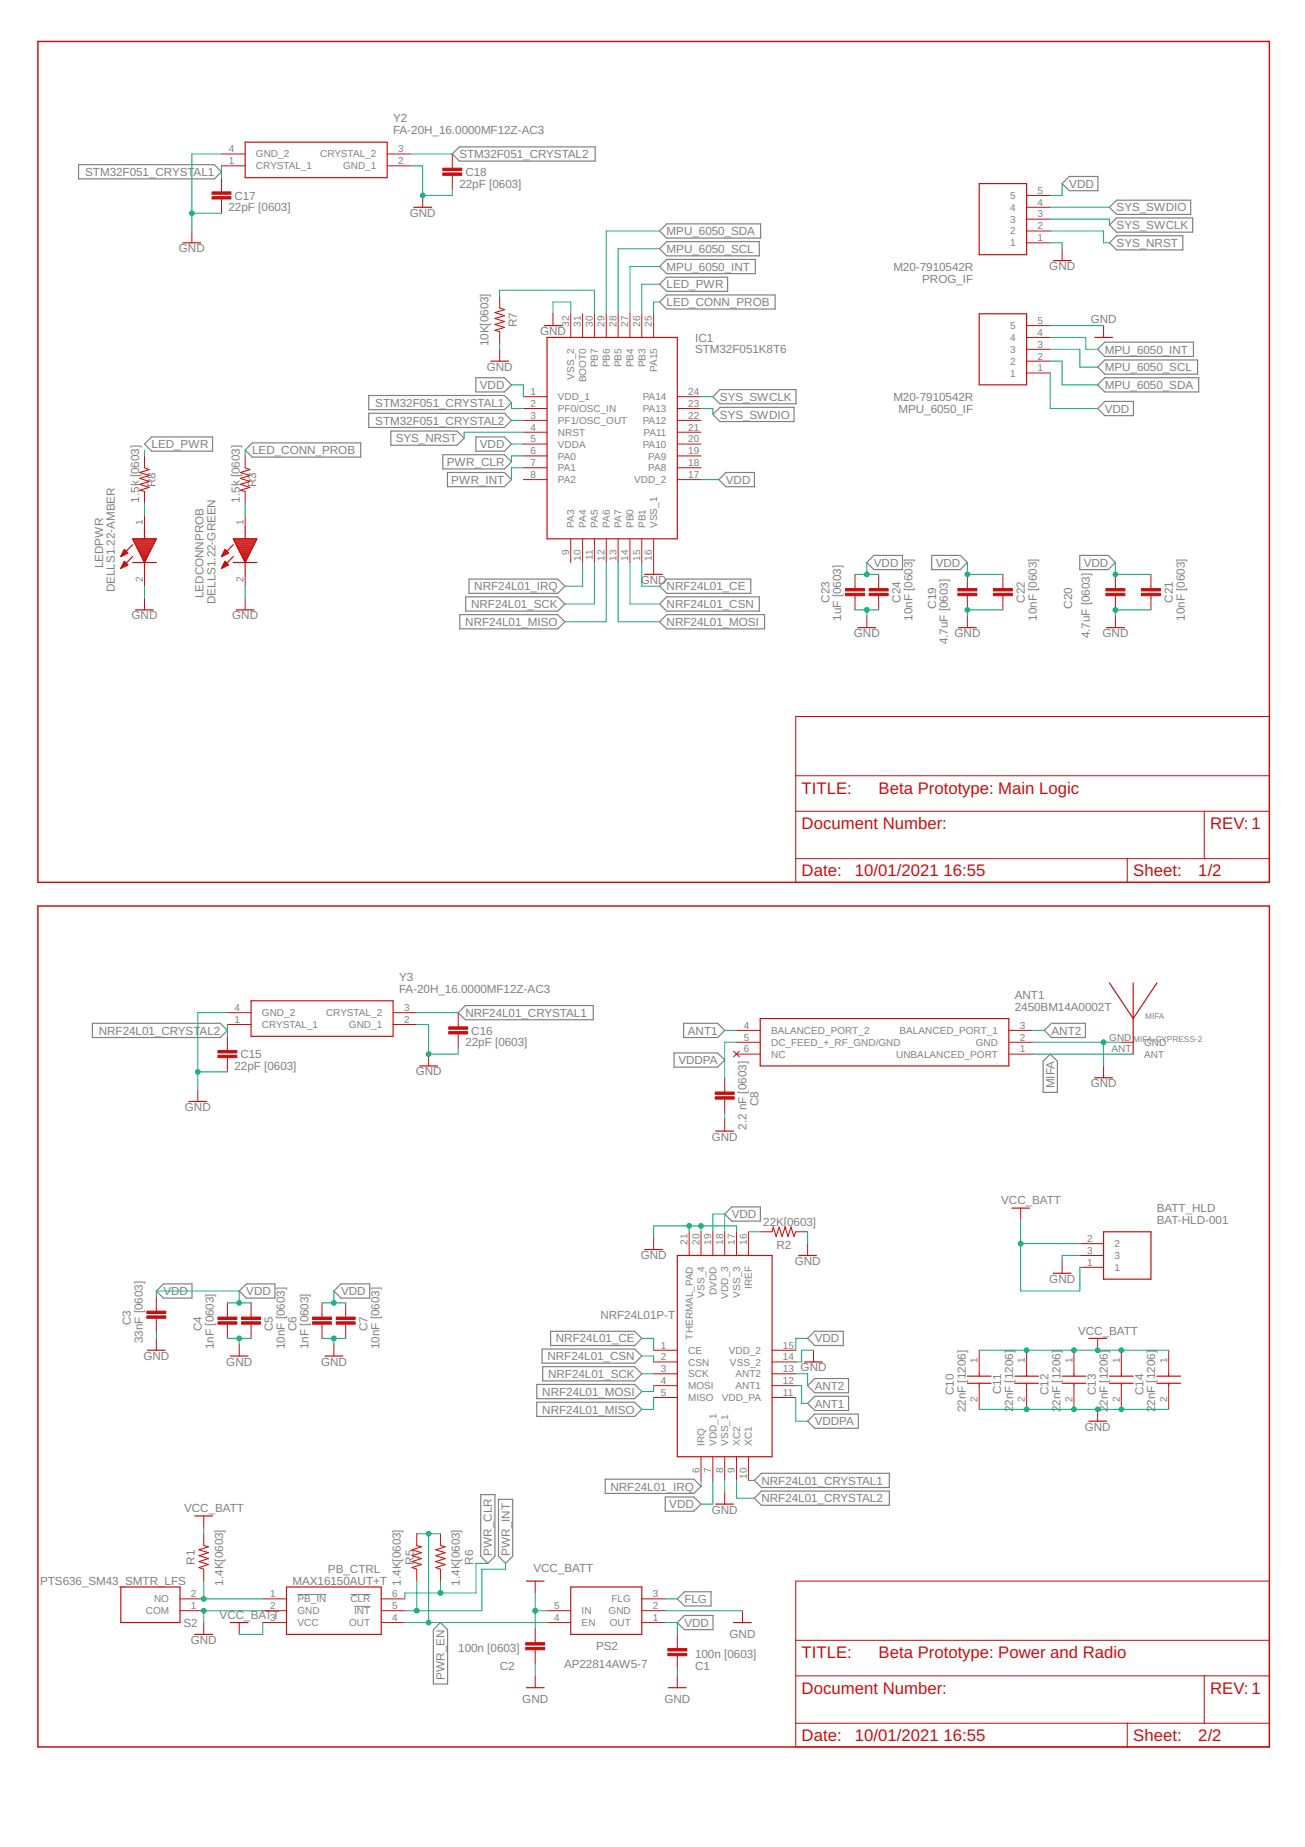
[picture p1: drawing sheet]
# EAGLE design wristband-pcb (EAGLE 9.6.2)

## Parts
ANT1  2450BM14A0002T  [2450BM14A0002T]
BATT_HLD  BAT-HLD-001  [BATHLD001]
C1  100n [0603]  C_CHIP-0603(1608-METRIC)  [CAPC1608X85]
C2  100n [0603]  C_CHIP-0603(1608-METRIC)  [CAPC1608X85]
C3  33nF [0603]  CAPACITOR_0603_L  [RESC0603_L]
C4  1nF [0603]  CAPACITOR_0603_L  [RESC0603_L]
C5  10nF [0603]  CAPACITOR_0603_L  [RESC0603_L]
C6  1nF [0603]  CAPACITOR_0603_L  [RESC0603_L]
C7  10nF [0603]  CAPACITOR_0603_L  [RESC0603_L]
C8  2.2 nF [0603]  CAPACITOR_0603_L  [RESC0603_L]
C10  22nF [1206]  CL31B226KPHNNNE  [CAPC3216X180N]
C11  22nF [1206]  CL31B226KPHNNNE  [CAPC3216X180N]
C12  22nF [1206]  CL31B226KPHNNNE  [CAPC3216X180N]
C13  22nF [1206]  CL31B226KPHNNNE  [CAPC3216X180N]
C14  22nF [1206]  CL31B226KPHNNNE  [CAPC3216X180N]
C15  22pF [0603]  CAPACITOR_0603_L  [RESC0603_L]
C16  22pF [0603]  CAPACITOR_0603_L  [RESC0603_L]
C17  22pF [0603]  CAPACITOR_0603_L  [RESC0603_L]
C18  22pF [0603]  CAPACITOR_0603_L  [RESC0603_L]
C19  4.7uF [0603]  CAPACITOR_0603_L  [RESC0603_L]
C20  4.7uF [0603]  CAPACITOR_0603_L  [RESC0603_L]
C21  10nF [0603]  CAPACITOR_0603_L  [RESC0603_L]
C22  10nF [0603]  CAPACITOR_0603_L  [RESC0603_L]
C23  1uF [0603]  CAPACITOR_0603_L  [RESC0603_L]
C24  10nF [0603]  CAPACITOR_0603_L  [RESC0603_L]
IC1  STM32F051K8T6  [QFP80P900X900X160-32N]
LEDCONNPROB  DELLS1.22-GREEN  KS_DELLS1.22-JHKI-1  [KSDELLS122JHKI1]
LEDPWR  DELLS1.22-AMBER  KS_DELLS1.22-JHKI-1  [KSDELLS122JHKI1]
MIFA  MIFA-CYPRESS-2  [MIFA-CYPRESS-2]
MPU_6050_IF  M20-7910542R  [M207910542R]
NRF24L01+  NRF24L01P-T  [QFN50P400X400X95-21N]
PB_CTRL  MAX16150AUT+T  [SOT95P280X145-6N]
PROG_IF  M20-7910542R  [M207910542R]
PS2  AP22814AW5-7  [SOT95P285X130-5N]
R1  1.4K[0603]  R-US_CHIP-0603(1608-METRIC)  [RESC1608X60]
R2  22K[0603]  R-US_CHIP-0603(1608-METRIC)  [RESC1608X60]
R3  1.5k [0603]  R-US_CHIP-0603(1608-METRIC)  [RESC1608X60]
R5  1.4K[0603]  R-US_CHIP-0603(1608-METRIC)  [RESC1608X60]
R6  1.4K[0603]  R-US_CHIP-0603(1608-METRIC)  [RESC1608X60]
R7  10K[0603]  R-US_CHIP-0603(1608-METRIC)  [RESC1608X60]
R8  1.5k [0603]  R-US_CHIP-0603(1608-METRIC)  [RESC1608X60]
S2  PTS636_SM43_SMTR_LFS  [PTS636SM43SMTRLFS]
Y2  FA-20H_16.0000MF12Z-AC3  [FA20H160000MF12ZAC3]
Y3  FA-20H_16.0000MF12Z-AC3  [FA20H160000MF12ZAC3]

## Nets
ANT1: ANT1.4(BALANCED_PORT_2) NRF24L01+.12(ANT1)
ANT2: ANT1.3(BALANCED_PORT_1) NRF24L01+.13(ANT2)
FLG: PS2.3(FLG)
GND: ANT1.2(GND) BATT_HLD.3 C1.2 C2.2 C3.2 C4.2 C5.2 C6.2 C7.2 C8.2 C10.2 C11.2 C12.2 C13.2 C14.2 C15.2 C16.2 C17.2 C18.2 C19.2 C20.2 C21.2 C22.2 C23.2 C24.2 IC1.16(VSS_1) IC1.32(VSS_2) LEDCONNPROB.2(K) LEDPWR.2(K) MIFA.GND MPU_6050_IF.5 NRF24L01+.8(VSS_1) NRF24L01+.14(VSS_2) NRF24L01+.17(VSS_3) NRF24L01+.20(VSS_4) NRF24L01+.21(THERMAL_PAD) PB_CTRL.2(GND) PROG_IF.1 PS2.2(GND) R2.1 R7.2 S2.1(COM) Y2.2(GND_1) Y2.4(GND_2) Y3.2(GND_1) Y3.4(GND_2)
LED_CONN_PROB: IC1.25(PA15) R3.1
LED_PWR: IC1.26(PB3) R8.1
MIFA: ANT1.1(UNBALANCED_PORT) MIFA.ANT
MPU_6050_INT: IC1.27(PB4) MPU_6050_IF.4
MPU_6050_SCL: IC1.28(PB5) MPU_6050_IF.3
MPU_6050_SDA: IC1.29(PB6) MPU_6050_IF.2
N$2: PB_CTRL.1(!PB_IN) R1.1 S2.2(NO)
N$3: NRF24L01+.16(IREF) R2.2
N$4: IC1.30(PB7) R7.1
N$6: LEDPWR.1(A) R8.2
N$7: LEDCONNPROB.1(A) R3.2
NRF24L01_CE: IC1.15(PB1) NRF24L01+.1(CE)
NRF24L01_CRYSTAL1: C16.1 NRF24L01+.10(XC1) Y3.3(CRYSTAL_2)
NRF24L01_CRYSTAL2: C15.1 NRF24L01+.9(XC2) Y3.1(CRYSTAL_1)
NRF24L01_CSN: IC1.14(PB0) NRF24L01+.2(CSN)
NRF24L01_IRQ: IC1.10(PA4) NRF24L01+.6(IRQ)
NRF24L01_MISO: IC1.12(PA6) NRF24L01+.5(MISO)
NRF24L01_MOSI: IC1.13(PA7) NRF24L01+.4(MOSI)
NRF24L01_SCK: IC1.11(PA5) NRF24L01+.3(SCK)
PWR_CLR: IC1.6(PA0) PB_CTRL.6(!CLR) R6.1
PWR_EN: PB_CTRL.4(OUT) PS2.4(EN) R5.2 R6.2
PWR_INT: IC1.7(PA1) PB_CTRL.5(!INT) R5.1
STM32F051_CRYSTAL1: C17.1 IC1.2(PF0/OSC_IN) Y2.1(CRYSTAL_1)
STM32F051_CRYSTAL2: C18.1 IC1.3(PF1/OSC_OUT) Y2.3(CRYSTAL_2)
SYS_NRST: IC1.4(NRST) PROG_IF.2
SYS_SWCLK: IC1.24(PA14) PROG_IF.3
SYS_SWDIO: IC1.23(PA13) PROG_IF.4
VCC_BATT: BATT_HLD.1 BATT_HLD.2 C2.1 C10.1 C11.1 C12.1 C13.1 C14.1 PB_CTRL.3(VCC) PS2.5(IN) R1.2
VDD: C1.1 C3.1 C4.1 C5.1 C6.1 C7.1 C19.1 C20.1 C21.1 C22.1 C23.1 C24.1 IC1.1(VDD_1) IC1.5(VDDA) IC1.17(VDD_2) MPU_6050_IF.1 NRF24L01+.7(VDD_1) NRF24L01+.15(VDD_2) NRF24L01+.18(VDD_3) NRF24L01+.19(DVDD) PROG_IF.5 PS2.1(OUT)
VDDPA: ANT1.5(DC_FEED_+_RF_GND/GND) C8.1 NRF24L01+.11(VDD_PA)
Unconnected: ANT1.6(NC) IC1.8(PA2) IC1.9(PA3) IC1.18(PA8) IC1.19(PA9) IC1.20(PA10) IC1.21(PA11) IC1.22(PA12) IC1.31(BOOT0)

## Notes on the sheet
- Beta Prototype: Main Logic
- 1
- 1/2
- Beta Prototype: Power and Radio
- 1
- 2/2

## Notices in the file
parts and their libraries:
SparkFun-PowerSymbols: Licensing: Creative Commons ShareAlike 4.0 International - https://creativecommons.org/licenses/by-sa/4.0
mpad_v2.1: License : GNU General Public License version 2 (see bottom)
